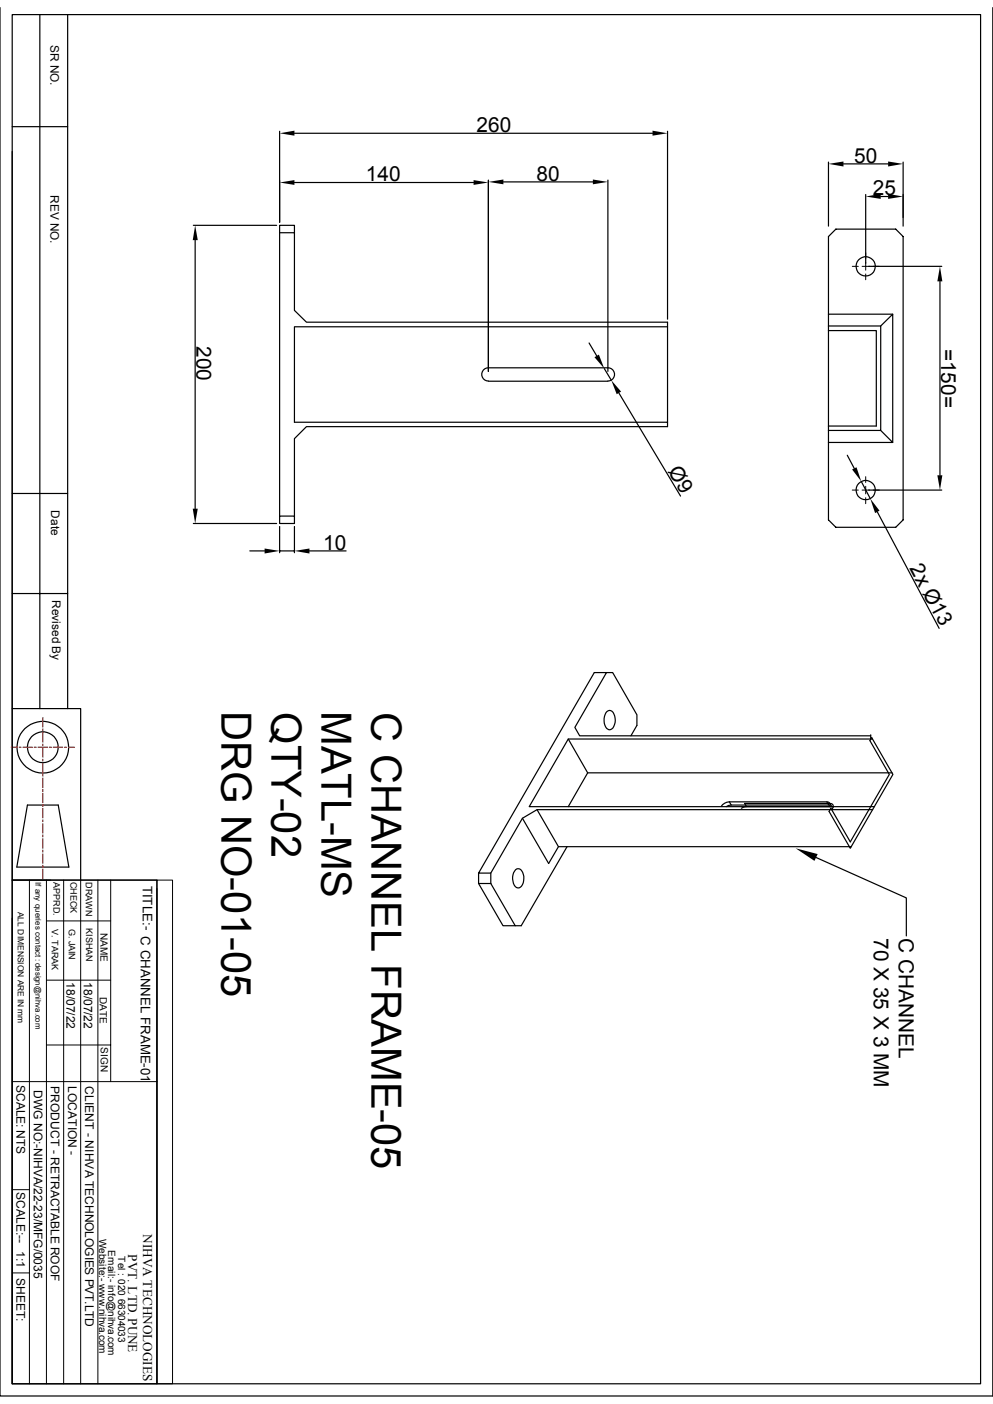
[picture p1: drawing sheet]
<svg xmlns="http://www.w3.org/2000/svg" width="210mm" height="297mm" viewBox="0 0 210 297" stroke-linecap="round" stroke-linejoin="round" font-family="sans-serif">
<g fill="none" stroke="#000" stroke-width=".25">
<path d="M0 1.6v293.7h210v-293.7M2.6 3.1h204.8v289.6h-204.8zM8.4 3.1v146.8M14.3 3.1v146.8M2.6 32v117.9h14.5v36.3M2.6 26.8h11.7M59.1 27.8v19.2M62.3 38.6h37.9M62.3 28.2h75.7M103.3 38.1v40.5M106.5 38.5h18.9M128.6 38.1v40.5"/>
<path d="M141.2 27.8v39.7M175.2 34.3v13.5M178.4 34.7h9.4M191 34.3v13.5M40.9 47.7h17.6M41.3 50.8v56.8M59.1 49.2h3.2v16.5l2.5 2.5h76.4v22.1h-76.4l-2.5 2.5v16.4M62.3 49.2v-1.5h-3.2v61.5M183.1 41.1v14.6M183.7 56.3h15.5M186.3 41.6h1.5M198.8 59.5v41"/>
<path d="M124.6 72.6l1.6 2.7M127.8 78l1.5 2.4M141.2 69.1h-78.9v20.2h78.9M175.2 69.9h10.1v20.2h-10.1M175.2 69h11.1v22.1h-11.1M175.2 66.5v-16.5l1.6-1.5h12.6l1.6 1.5v60l-1.6 1.5h-12.6l-1.6-1.5v-41M186.3 69l2.5-2.5v27.1M188.8 66.5h-13.6v2.5M103.3 80.6h25.3M128.6 80.6a1.4 1.4 0 0 0 1.4-1.4 1.4 1.4 0 0 0-1.4-1.4h-25.3a1.4 1.4 0 0 0-1.4 1.4 1.4 1.4 0 0 0 1.4 1.4M130.9 83.1l13 21.8M179.2 96.3l1.5 2.8"/>
<path d="M186.3 91.1l2.5 2.5h-13.6M2.6 104.4h11.7M40.9 110.7h17.6M52.8 116.5h3.2M59.1 111.4v5.5M59.1 116.5h3.2M59.1 109.2h3.2v1.5h-3.2zM62.3 111.4v5.5M65.4 116.5h7.8M182.2 101.9l1.9 3.6M183.7 103.7h15.5M185.5 108.3l13.1 24.6"/>
<path d="M2.6 125.6h11.7M2.6 149.9v36.3M120.2 156.3l4.1 7.2M128.3 142.3h1.3l5.1 8.9v2.3l-1.3 2.2M128.4 150.5a.89 .89 0 0 1 1.4 .5 2.56 2.56 0 0 1-.7 3.3 1.28 1.28 0 0 1-1.3-1.3v-1.4zM184.1 155.7h-61.5l-1-1.8 6.7-11.6h-2.6l-24.5 42.4h2.6l6.7-11.6 3.1-1.8h71M184.1 155.4v1M184.4 156l4.4 7.8-9 15.7-4.5-7.8 .4-.7 4.1 7.1 8.3-14.3-4.1-7.1zM184.5 156.3h-64.3l-8.3 14.3h73.1M5.8 170.3h6.5l2.3 13.1h-11zM110.5 173.1l5.5 9.6 2.1-3.6M113.6 171.3l4.5 7.8h61.9"/>
<path d="M119.9 179.1l-9.7 16.7h-1.2l-5.2-8.9M154.2 169.6a2.2 2.2 0 0 0-1.7 1M154.6 170.3l-1 .3M157.9 170.6l-1.1 .4M174.9 169.6l.4 .7h.3M175.3 170.3h-20.7l-.3-.7h20.6a.62 .62 0 0 1 .6 .3 .62 .62 0 0 1-.1 .7M175.5 170a.69 .69 0 0 1 .8 .5 .69 .69 0 0 1-.4 .8M175.5 170l.4 .6 .3 .1M175.5 170h-18l.4 .6h18M188.7 163.5h-64.4l-4.1 7.1M2.6 186.2h30.6v106.5h-30.6zM2.6 194.2v98.5"/>
<path d="M101.2 184.7v2.2h2.6M101.2 186.9l5.2 8.9h2.6M103.8 184.7v2.2M109.1 184a1.02 1.02 0 0 1 1.1-.1 1.02 1.02 0 0 1 .5 1 2.37 2.37 0 0 1-.9 2.9 1.29 1.29 0 0 1-1.3-1.4v-1.4zM172.6 181.4l19.1 8.5v8.1"/>
<circle cx="183.1" cy="56.3" r="2.04"/>
<circle cx="183.1" cy="103.7" r="2.04"/>
<circle cx="9.1" cy="158.1" r="5.5"/>
<circle cx="9.1" cy="158.1" r="3.3"/>
</g>
<g fill="none" stroke="#000" stroke-width=".21">
<path d="M180.3 56.3h1.2M182.3 56.3h.8v.8M183.1 53.5v1.2M183.1 58v1.2M183.1 55.5v.8h.8M184.7 56.3h1.3M180.3 103.7h1.2M182.3 103.7h.8v.8M183.1 100.8v1.3M183.1 105.3v1.3M183.1 102.9v.8h.8M184.7 103.7h1.3"/>
<path d="M2.6 186.2h30.6M6.2 186.2v106.5M9.8 194.8h13.6M9.8 186.2v106.5M13.5 186.2v106.5M17.1 186.2v106.5M20.7 186.2v106.5M23.4 186.2v42.6M33.2 186.2h3.3v106.5h-3.3zM33.2 188v104.7M9.8 207.3h13.6M2.6 228.8h30.6"/>
<path d="M9.8 221.1h13.6M2.6 251.7h3.6M2.6 269.3h3.6"/>
</g>
<g fill="#000">
<path d="M59.1 38.6l3.2-.5v1zM59.1 28.2l3.2-.6v1.1zM100.2 38.1l3.1 .5-3.1 .5zM103.3 38.5l3.2-.5v1zM125.4 38l3.2 .5-3.2 .5zM138 27.6l3.2 .6-3.2 .5zM175.2 34.7l3.2-.5v1zM187.8 34.2l3.2 .5-3.2 .5zM41.3 47.7l.5 3.1h-1zM183.1 41.6l3.2-.6v1.1zM187.8 41l3.2 .6-3.2 .5zM198.8 56.3l.5 3.2h-1.1z"/>
<path d="M125.7 75.6l1-.6 1.1 3zM129.3 80.4l2.1 2.4-1 .6zM180.2 99.3l.9-.5 1.1 3.1zM40.8 107.6h1l-.5 3.1zM56 116l3.1 .5-3.1 .6zM62.3 116.5l3.1-.5v1.1zM184.1 105.5l1.9 2.5-.9 .5zM198.2 100.5h1.1l-.5 3.2zM168.3 179.5l4.6 1.2-.6 1.4z"/>
</g>
<g fill="none" stroke="#f00" stroke-width=".25">
<path d="M2.4 158.1h1.2M4.1 158.1h.3M4.9 158.1h2M7.2 158.1h.5M8 158.1h2.1M9.1 151.8v2M9.1 154.2v.4M9.1 155v2M9.1 157.4v.4M9.1 158.2v2M10.5 158.1h.4M11.3 158.1h2"/>
<path d="M13.7 158.1h.4M14.5 158.1h1.2M9.1 160.6v.4M9.1 161.4v2M9.1 163.8v.4M9.1 164.6v2M9.1 167v.4M9.1 167.8v2M9.1 170.2v.4M9.1 171v2M9.1 173.4v.4M9.1 174.2v2"/>
<path d="M9.1 176.6v.4M9.1 177.4v2.1M9.1 179.8v.5M9.1 180.6v2M9.1 183v.4M9.1 183.9v1.9"/>
</g>
<g font-size="8.8">
<text x="46.8" y="150.4" transform="rotate(90 46.8 150.4)">DRG NO-01-05</text>
<text x="57.4" y="150.7" transform="rotate(90 57.4 150.7)">QTY-02</text>
<text x="68" y="150.4" transform="rotate(90 68 150.4)">MATL-MS</text>
<text x="78.6" y="150.6" transform="rotate(90 78.6 150.6)">C CHANNEL FRAME-05</text>
</g>
<g font-size="4.4">
<text x="100.8" y="27.9">260</text>
<text x="180.7" y="34.4">50</text>
<text x="77.4" y="38.4">140</text>
<text x="113.5" y="38.2">80</text>
<text x="184.6" y="41.3">25</text>
<text x="41.5" y="73.2" transform="rotate(90 41.5 73.2)">200</text>
<text x="199.1" y="73.7" transform="rotate(90 199.1 73.7)">=150=</text>
<text x="141.2" y="99.7" transform="rotate(59 141.2 99.7)">Ø9</text>
<text x="68.3" y="116.3">10</text>
<text x="192.3" y="120.2" transform="rotate(62 192.3 120.2)">2x Ø13</text>
<text x="184.8" y="198.4" transform="rotate(90 184.8 198.4)">70 X 35 X 3 MM</text>
<text x="190.1" y="198.4" transform="rotate(90 190.1 198.4)">C CHANNEL</text>
</g>
<g font-size="2.8">
<text x="30.2" y="187.4" transform="rotate(90 30.2 187.4)">TITLE:- C CHANNEL FRAME-01</text>
<text x="30.3" y="261" transform="rotate(90 30.3 261)">NIHVA TECHNOLOGIES</text>
<text x="27.1" y="265.4" transform="rotate(90 27.1 265.4)">PVT. LTD. PUNE</text>
</g>
<g font-size="2.5">
<text x="10.7" y="9.5" transform="rotate(90 10.7 9.5)">SR NO.</text>
<text x="10.7" y="41.3" transform="rotate(90 10.7 41.3)">REV NO.</text>
<text x="10.8" y="108" transform="rotate(90 10.8 108)">Date</text>
<text x="11" y="127" transform="rotate(90 11 127)">Revised By</text>
<text x="14.1" y="207.8" transform="rotate(90 14.1 207.8)">18/07/22</text>
<text x="17.7" y="207.8" transform="rotate(90 17.7 207.8)">18/07/22</text>
<text x="3.5" y="229.5" transform="rotate(90 3.5 229.5)">SCALE: NTS</text>
<text x="7.2" y="230.7" transform="rotate(90 7.2 230.7)">DWG NO:-NIHVA/22-23/MFG/0035</text>
<text x="10.8" y="229.8" transform="rotate(90 10.8 229.8)">PRODUCT - RETRACTABLE ROOF</text>
<text x="14.4" y="229.8" transform="rotate(90 14.4 229.8)">LOCATION -</text>
<text x="18" y="229.8" transform="rotate(90 18 229.8)">CLIENT - NIHVA TECHNOLOGIES PVT.LTD</text>
<text x="3.5" y="252.2" transform="rotate(90 3.5 252.2)">SCALE:--</text>
<text x="3.5" y="264.7" transform="rotate(90 3.5 264.7)">1:1</text>
<text x="3.5" y="270.4" transform="rotate(90 3.5 270.4)">SHEET:</text>
</g>
<g font-size="2.1">
<text x="21.3" y="197.4" transform="rotate(90 21.3 197.4)">NAME</text>
<text x="21.1" y="210.9" transform="rotate(90 21.1 210.9)">DATE</text>
<text x="21.3" y="221.6" transform="rotate(90 21.3 221.6)">SIGN</text>
<text x="21" y="262" transform="rotate(90 21 262)">Website:- www.nihva.com</text>
<text x="22.9" y="264.5" transform="rotate(90 22.9 264.5)">Email:- info@nihva.com</text>
<text x="25" y="265.8" transform="rotate(90 25 265.8)">Tel : 020 66304033</text>
</g>
<g font-size="1.9">
<text x="11.3" y="186.7" transform="rotate(90 11.3 186.7)">APPRD.</text>
<text x="14.9" y="186.6" transform="rotate(90 14.9 186.6)">CHECK</text>
<text x="18.1" y="186.7" transform="rotate(90 18.1 186.7)">DRAWN</text>
<text x="11" y="196.6" transform="rotate(90 11 196.6)">V. TARAK</text>
<text x="14.6" y="196.4" transform="rotate(90 14.6 196.4)">G. JAIN</text>
<text x="18.2" y="196.4" transform="rotate(90 18.2 196.4)">KISHAN</text>
</g>
<text font-size="1.8" x="3.8" y="192.9" transform="rotate(90 3.8 192.9)">ALL DIMENSION ARE IN mm</text>
<text font-size="1.7" x="7.5" y="186.6" transform="rotate(90 7.5 186.6)">If any queries contact : design@nihva.com</text>
</svg>
